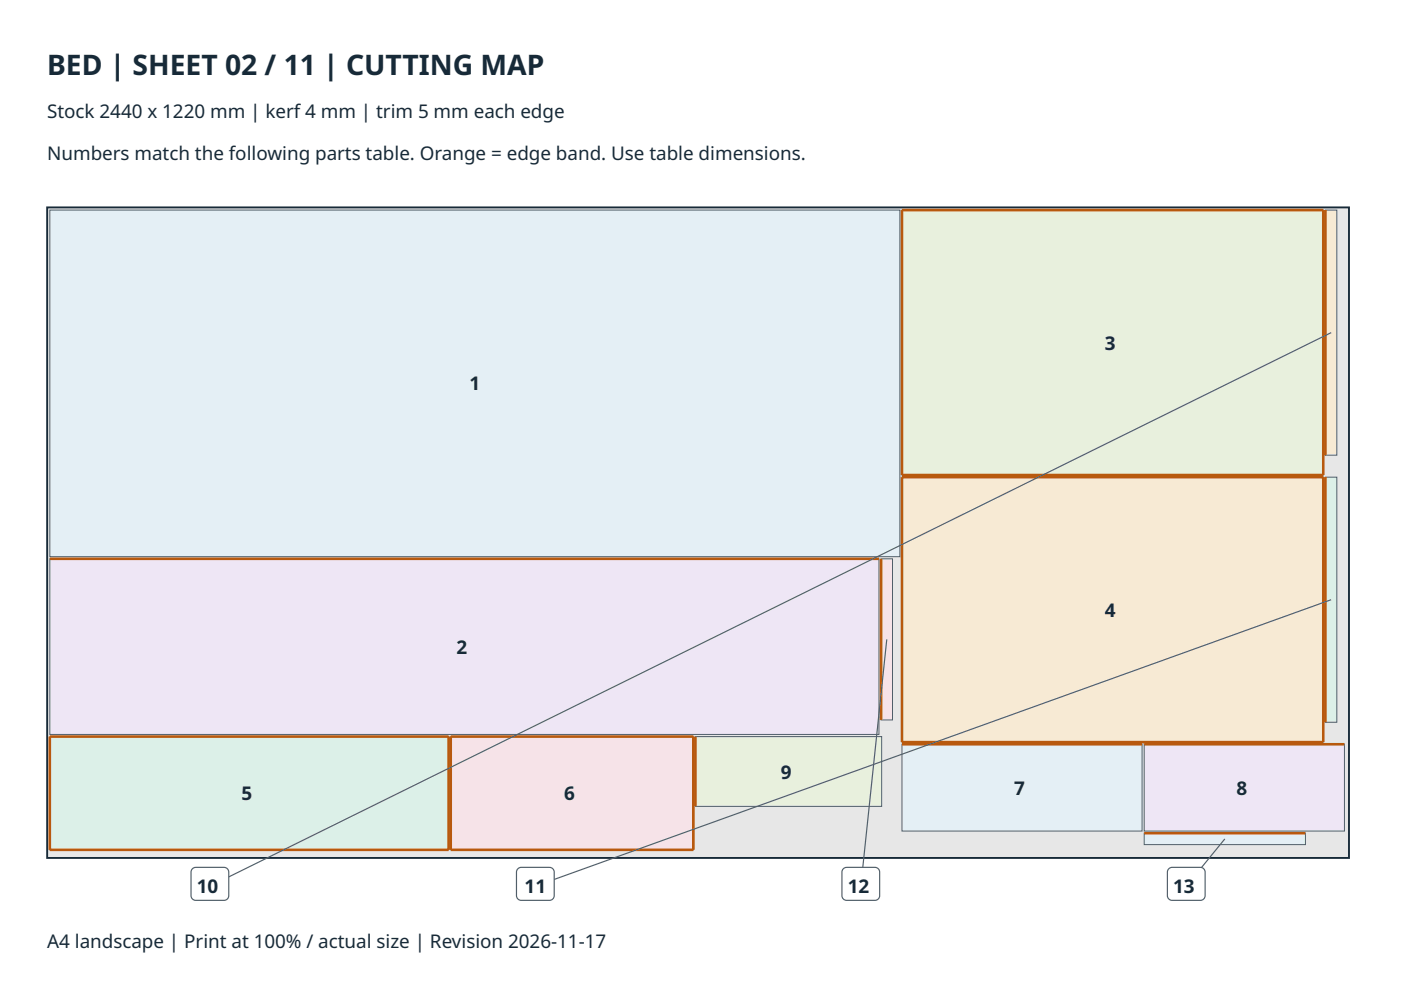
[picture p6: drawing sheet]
<svg xmlns="http://www.w3.org/2000/svg" width="297mm" height="210mm" viewBox="0 0 297 210" stroke-linecap="round" stroke-linejoin="round" font-family="sans-serif">
<path d="M10 44h276v137.9h-276z" fill="#e7e7e7"/>
<path d="M10 44h276v137.9h-276z" fill="none" stroke="#172a38" stroke-width=".4"/>
<path d="M10.6 44.5h180.2v73.5h-180.2z" fill="#e4eff5"/>
<path d="M10.6 44.5h180.2v73.5h-180.2z" fill="none" stroke="#52606b" stroke-width=".21"/>
<path d="M10.6 118.5h175.8v37.2h-175.8z" fill="#eee6f5"/>
<path d="M10.6 118.5h175.8v37.2h-175.8z" fill="none" stroke="#52606b" stroke-width=".21"/>
<path d="M10.6 118.5h175.8z" fill="#000" stroke="#b8590e" stroke-width=".55"/>
<path d="M191.2 44.5h89.4v56.2h-89.4z" fill="#e8f0dd"/>
<path d="M191.2 44.5h89.4v56.2h-89.4z" fill="none" stroke="#52606b" stroke-width=".21"/>
<path d="M191.2 44.5h89.4zM191.2 44.5v56.2zM280.6 44.5v56.2zM191.2 100.7h89.4z" fill="#000" stroke="#b8590e" stroke-width=".55"/>
<path d="M191.2 101.2h89.4v56.1h-89.4z" fill="#f7ead4"/>
<path d="M191.2 101.2h89.4v56.1h-89.4z" fill="none" stroke="#52606b" stroke-width=".21"/>
<path d="M191.2 101.2h89.4zM191.2 101.2v56.1zM280.6 101.2v56.1zM191.2 157.3h89.4z" fill="#000" stroke="#b8590e" stroke-width=".55"/>
<path d="M10.6 156.2h84.5v24h-84.5z" fill="#dcf0e8"/>
<path d="M10.6 156.2h84.5v24h-84.5z" fill="none" stroke="#52606b" stroke-width=".21"/>
<path d="M10.6 156.2h84.5zM10.6 156.2v24zM95.1 156.2v24zM10.6 180.2h84.5z" fill="#000" stroke="#b8590e" stroke-width=".55"/>
<path d="M95.6 156.2h51.4v24h-51.4z" fill="#f6e3e8"/>
<path d="M95.6 156.2h51.4v24h-51.4z" fill="none" stroke="#52606b" stroke-width=".21"/>
<path d="M95.6 156.2h51.4zM95.6 156.2v24zM147 156.2v24zM95.6 180.2h51.4z" fill="#000" stroke="#b8590e" stroke-width=".55"/>
<path d="M191.2 157.8h50.9v18.4h-50.9z" fill="#e4eff5"/>
<path d="M191.2 157.8h50.9v18.4h-50.9z" fill="none" stroke="#52606b" stroke-width=".21"/>
<path d="M191.2 157.8h50.9z" fill="#000" stroke="#b8590e" stroke-width=".55"/>
<path d="M242.6 157.8h42.4v18.4h-42.4z" fill="#eee6f5"/>
<path d="M242.6 157.8h42.4v18.4h-42.4z" fill="none" stroke="#52606b" stroke-width=".21"/>
<path d="M242.6 157.8h42.4z" fill="#000" stroke="#b8590e" stroke-width=".55"/>
<path d="M147.5 156.2h39.4v14.8h-39.4z" fill="#e8f0dd"/>
<path d="M147.5 156.2h39.4v14.8h-39.4z" fill="none" stroke="#52606b" stroke-width=".21"/>
<path d="M147.5 156.2v14.8z" fill="#000" stroke="#b8590e" stroke-width=".55"/>
<path d="M281 44.5h2.4v52h-2.4z" fill="#f7ead4"/>
<path d="M281 44.5h2.4v52h-2.4z" fill="none" stroke="#52606b" stroke-width=".21"/>
<path d="M281 44.5v52z" fill="#000" stroke="#b8590e" stroke-width=".55"/>
<path d="M281 101.2h2.4v51.9h-2.4z" fill="#dcf0e8"/>
<path d="M281 101.2h2.4v51.9h-2.4z" fill="none" stroke="#52606b" stroke-width=".21"/>
<path d="M281 101.2v51.9z" fill="#000" stroke="#b8590e" stroke-width=".55"/>
<path d="M186.8 118.5h2.4v34.1h-2.4z" fill="#f6e3e8"/>
<path d="M186.8 118.5h2.4v34.1h-2.4z" fill="none" stroke="#52606b" stroke-width=".21"/>
<path d="M186.8 118.5v34.1z" fill="#000" stroke="#b8590e" stroke-width=".55"/>
<path d="M242.6 176.7h34.2v2.4h-34.2z" fill="#e4eff5"/>
<path d="M242.6 176.7h34.2v2.4h-34.2z" fill="none" stroke="#52606b" stroke-width=".21"/>
<path d="M242.6 176.7h34.2z" fill="#000" stroke="#b8590e" stroke-width=".55"/>
<path d="M282.2 70.5l-237.7 117.4" fill="none" stroke="#52606b" stroke-width=".25"/>
<path d="M40.8 184.2l.7-.3h6a1 1 0 0 1 1 1v5a1 1 0 0 1-1 1h-6a1 1 0 0 1-1-1v-5z" fill-rule="evenodd" fill="#fff"/>
<path d="M282.2 127.2l-168.7 60.7M40.8 184.2l.7-.3h6a1 1 0 0 1 1 1v5a1 1 0 0 1-1 1h-6a1 1 0 0 1-1-1v-5z" fill="none" stroke="#52606b" stroke-width=".25"/>
<path d="M109.8 184.2l.7-.3h6a1 1 0 0 1 1 1v5a1 1 0 0 1-1 1h-6a1 1 0 0 1-1-1v-5z" fill-rule="evenodd" fill="#fff"/>
<path d="M188 135.6l-5.5 52.3M109.8 184.2l.7-.3h6a1 1 0 0 1 1 1v5a1 1 0 0 1-1 1h-6a1 1 0 0 1-1-1v-5z" fill="none" stroke="#52606b" stroke-width=".25"/>
<path d="M178.8 184.2l.7-.3h6a1 1 0 0 1 1 1v5a1 1 0 0 1-1 1h-6a1 1 0 0 1-1-1v-5z" fill-rule="evenodd" fill="#fff"/>
<path d="M259.7 177.9l-8.2 10M178.8 184.2l.7-.3h6a1 1 0 0 1 1 1v5a1 1 0 0 1-1 1h-6a1 1 0 0 1-1-1v-5z" fill="none" stroke="#52606b" stroke-width=".25"/>
<path d="M247.8 184.2l.7-.3h6a1 1 0 0 1 1 1v5a1 1 0 0 1-1 1h-6a1 1 0 0 1-1-1v-5z" fill-rule="evenodd" fill="#fff"/>
<path d="M247.8 184.2l.7-.3h6a1 1 0 0 1 1 1v5a1 1 0 0 1-1 1h-6a1 1 0 0 1-1-1v-5z" fill="none" stroke="#52606b" stroke-width=".25"/>
<text font-size="6" fill="#172a38" x="10" y="16">BED | SHEET 02 / 11 | CUTTING MAP</text>
<g font-size="4" fill="#172a38">
<text x="10" y="25">Stock 2440 x 1220 mm | kerf 4 mm | trim 5 mm each edge</text>
<text x="10" y="34">Numbers match the following parts table. Orange = edge band. Use table dimensions.</text>
<text x="234.2" y="74.1">3</text>
<text x="99.5" y="82.8">1</text>
<text x="234.2" y="130.7">4</text>
<text x="96.8" y="138.6">2</text>
<text x="165.5" y="165.1">9</text>
<text x="51.2" y="169.7">5</text>
<text x="119.6" y="169.7">6</text>
<text x="215" y="168.5">7</text>
<text x="262.2" y="168.5">8</text>
<text x="41.7" y="189.4">10</text>
<text x="111.2" y="189.4">11</text>
<text x="179.7" y="189.4">12</text>
<text x="248.7" y="189.4">13</text>
<text x="10" y="200.9">A4 landscape | Print at 100% / actual size | Revision 2026-11-17</text>
</g>
</svg>
